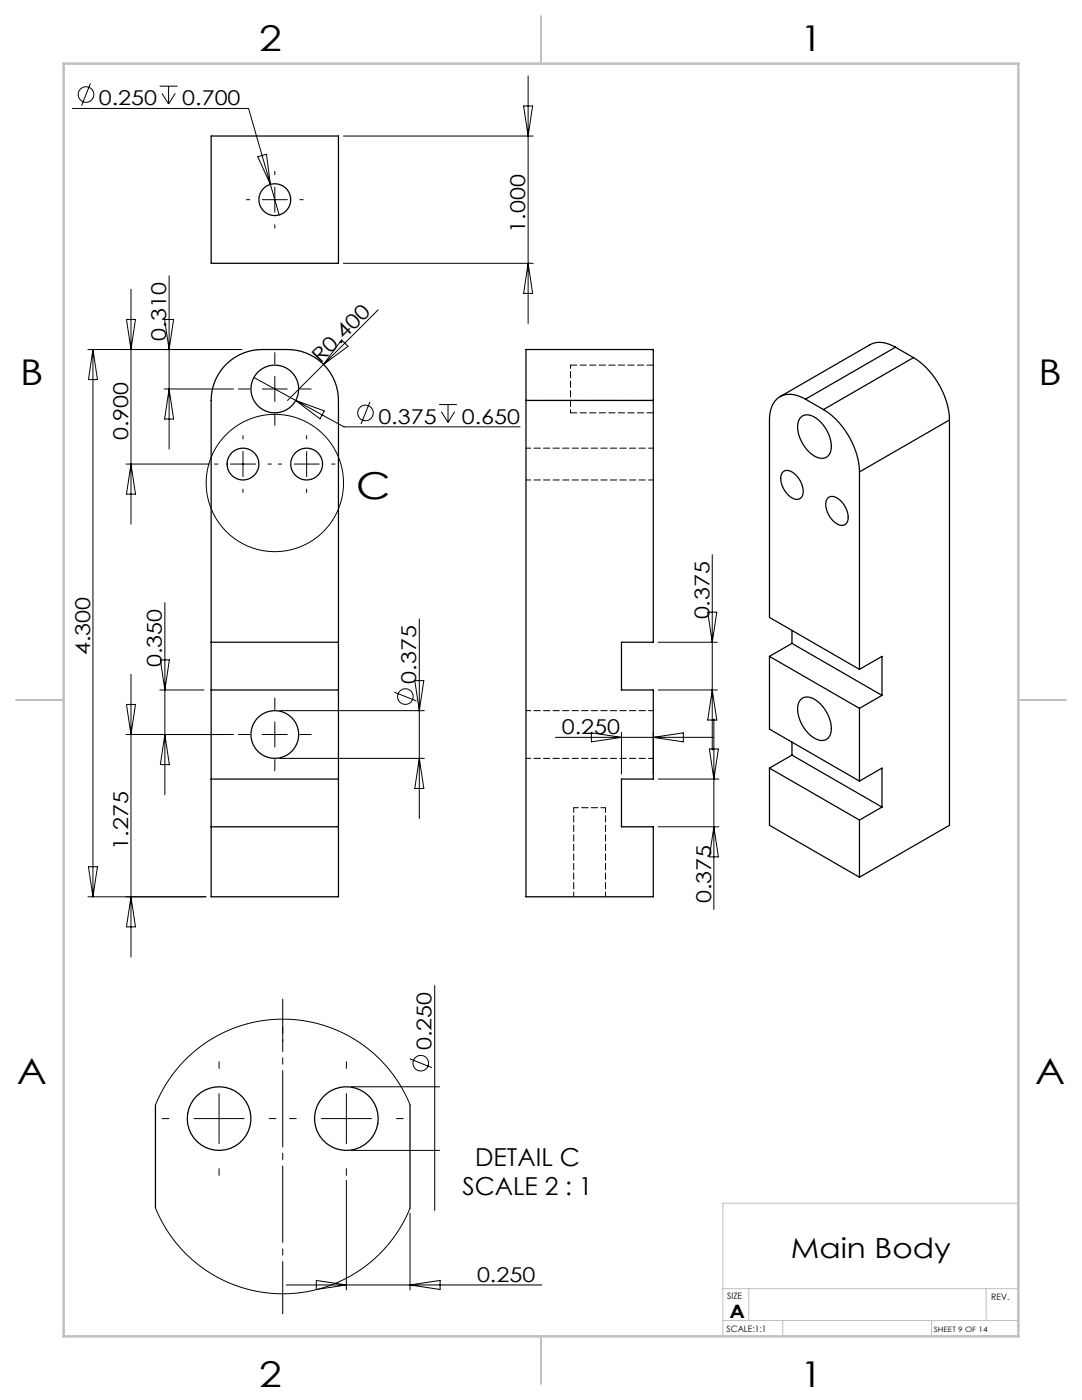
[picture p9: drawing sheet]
<svg xmlns="http://www.w3.org/2000/svg" width="216mm" height="279mm" viewBox="0 0 216 279" stroke-linecap="round" stroke-linejoin="round" font-family="sans-serif">
<g fill="none" stroke="#000" stroke-width=".2">
<path d="M18.1 16.6l-1.8 4.5M31.9 17.2h3.5M32.3 18.6l1.3 2.2M33.6 17.2v3.6M35 18.6l-1.4 2.2M105.4 15.1v49.4M14.5 21.6h35.1l6.1 21.3M51.4 31.3l1.8-.5 .8 6zM52.3 39.8h5M54.8 37.3v5M68.5 27.1h37.9M104.5 21.1h1.8l-.9 6z"/>
<path d="M26.1 57.8v46.8M33.7 55v34.6M68.5 52.5h37.9M105.4 52.5l.9 6h-1.8zM17.5 69.8h30.8M18.5 69.8v109.2M18.5 69.8l.9 6h-1.8zM25.2 63.8h1.8l-.9 6zM32.7 77.6h13.9M32.8 63.8h1.8l-.9 6zM33.7 77.6l.9 6h-1.8zM50.7 75.3l17.9 9.9h35.2"/>
<path d="M52.3 77.6h5M54.8 75.1v5M59 79.9l5.7 2.1-.9 1.6zM68.2 67.9l1.2 1.2-4.8 3.6zM75.5 61.8l-18.1 18.1M25.1 92.6h16.7M26.1 92.6l.9 6h-1.8zM46 92.6h5M48.5 90.1v5M58.7 92.6h5M61.2 90.1v5M73.8 80.2l-1.8 4.4"/>
<path d="M87.6 80.7h3.6M88.1 82.2l1.3 2.1M89.4 80.7v3.6M90.7 82.2l-1.3 2.1M142.1 110.7v39M26.1 134.6v56.4M31.9 137.7h8.8M32 131.7h1.8l-.9 6zM32.9 120.3v38.3M78.7 138.1l4.4 1.8M82.8 135.8h1.8l-.9 6zM83.7 123.5v39.9"/>
<path d="M131.4 137.7h11.7M131.4 128.2h11.7M141.2 122.2h1.8l-.9 6zM142.1 137.7l.9 6h-1.8zM25.1 146.6h21.5M25.2 140.6h1.8l-.9 6zM32.9 146.6l.9 6h-1.8zM52.3 146.6h5M54.8 144.1v5M55.8 151.4h28.9M55.8 141.8h28.9M83.7 151.4l.9 6h-1.8z"/>
<path d="M110.8 147.2h31.6M118 146.3l6 .9-6 .9zM124 146.2v8.3M130.4 146.2v8.3M130.4 147.2l6-.9v1.8zM131.4 155.5h12M141.5 149.5h1.8l-.9 6zM142.4 143.5v38M17.5 179h23.6M17.6 173h1.8l-.9 6zM26.1 179l.9 6h-1.8zM131.4 165h12"/>
<path d="M142.4 165l.9 6h-1.8zM86.7 196.7v44.9M43.7 218.2v10M69.1 218.2v10M70.1 216.9h17.6M81.7 211.3l4.5 1.8M38.7 223.2h10M64.1 223.2h10M69.1 235.6v21.8M70.1 229.6h17.6M81.8 220.5l-1.8-3.6-2.3-3.4-2.9-3-3.1-2.5-3.5-2-3.9-1.4-3.9-.9-4.1-.3-4 .3-4 .9-3.7 1.5-3.5 2-3.1 2.4-2.9 3.1-2.3 3.2-1.8 3.7M31 241.1l1.8 3.5 2.3 3.4 2.8 3 3.2 2.5 3.5 2 3.8 1.5 3.9 .9 4.2 .3 4-.3 4-.9 3.7-1.5 3.6-2 3.1-2.5 2.8-2.9 2.3-3.4 1.8-3.6"/>
<path d="M57.1 256.4h51M63.1 255.5l6 .9-6 .9zM81.8 242.1v15.3M81.8 256.4l6-.9v1.8z"/>
<circle cx="17.2" cy="18.9" r="1.56"/>
<circle cx="54.8" cy="96.4" r="13.7"/>
<circle cx="72.9" cy="82.4" r="1.56"/>
<circle cx="80.9" cy="139" r="1.56"/>
<circle cx="84" cy="212.2" r="1.56"/>
</g>
<path d="M56.4 199.4v62.8" fill="none" stroke="#000" stroke-width=".2" stroke-dasharray="15.2 1.3 1.3 1.3" stroke-dashoffset="4.8"/>
<g fill="none" stroke="#000" stroke-width=".2" stroke-dasharray="15.2 1.3 1.3 1.3">
<path d="M49.8 39.8h-.6M54.8 34.8v-.6M59.8 39.8h.7M54.8 44.8v.7M49.8 77.6h-2.2M54.8 72.6v-2.2M59.8 77.6h2.3M43.5 92.6h-.7M48.5 87.6v-.7M48.5 97.6v.7M53.5 92.6h.7M54.8 82.6v2.3"/>
<path d="M56.2 92.6h-.7M61.2 87.6v-.7M61.2 97.6v.7M66.2 92.6h.7M49.8 146.6h-2.2M54.8 141.6v-2.3M54.8 151.6v2.3M59.8 146.6h2.3M43.7 213.2v-1.3M69.1 213.2v-1.3M33.7 223.2h-1.3M43.7 233.2v1.4"/>
<path d="M53.7 223.2h1.4M59.1 223.2h-1.3M69.1 233.2v1.4M79.1 223.2h1.4"/>
</g>
<path d="M56.4 203.4v4.4" fill="none" stroke="#000" stroke-width=".2" stroke-dasharray="15.2 1.3 1.3 1.3" stroke-dashoffset="14.9"/>
<path d="M144.2 257.2h59M149.4 257.2v6.3M196.8 257.2v6.3M203.2 240.1h-59v26.6M144.2 263.5h59M156.2 263.5v3.2M185.9 263.5v3.2" fill="none" stroke="#c0c0c0" stroke-width=".2"/>
<path d="M107.9 3.2v9.5M3.2 139.7h9.5M203.2 139.7h9.5M107.9 266.7v9.5" fill="none" stroke="#c0c0c0" stroke-width=".25"/>
<path d="M12.7 12.7h190.5v254h-190.5z" fill="none" stroke="#c0c0c0" stroke-width=".5"/>
<g fill="none" stroke="#000" stroke-width=".25">
<path d="M42.1 27.1h25.4v25.4h-25.4zM45.5 72.4a10.2 10.2 0 0 1 6.8-2.6h5.1a10.2 10.2 0 0 1 10.1 10.1v99.1h-25.4v-99.1a10.2 10.2 0 0 1 3.4-7.5zM105 79.9v-10.1h25.4v10.1M105 79.9v99.1h25.4v-14h-6.4v-9.5h6.4v-17.8h-6.4v-9.5h6.4v-48.3M105 79.9h25.4M160.7 79.7a4.7 4.7 0 0 0-5.7 0 5.5 5.5 0 0 0-1.5 4.1v39.4l18 10.4M160.7 79.7l3.6 2M178.7 69.3a5.1 5.1 0 0 0-5.1-.5l-18 10.4M178.7 69.3l-18 10.4M178.7 69.3l3.6 2.1M182.3 71.4a15.9 15.9 0 0 1 7.2 12.4M182.3 71.4l-18 10.3"/>
<path d="M156.2 94.2a1.91 1.91 0 0 1 2.6 .6 4.3 4.3 0 0 1 1.3 4.2 1.43 1.43 0 0 1-2.3 .2 4.3 4.3 0 0 1-1.8-4.8zM159.8 83.2a2.42 2.42 0 0 1 3.2 .3 7.1 7.1 0 0 1 2.8 6.5 1.98 1.98 0 0 1-3.3 1 7.1 7.1 0 0 1-3.2-6.8zM164.3 81.7a15.9 15.9 0 0 1 7.2 12.5M165.1 99.5a1.71 1.71 0 0 1 2.5 .3 4.3 4.3 0 0 1 1.4 4.5 1.56 1.56 0 0 1-2.4-.1 4.5 4.5 0 0 1-1.7-4.4zM171.5 94.2v39.4M189.5 83.8l-18 10.4M189.5 83.8v80.9l-18 10.4M42.1 128.2h25.4M42.1 137.7h25.4M153.5 131v14.5l18 10.4M153.5 131l18 10.4M158 128.4l18 10.4"/>
<path d="M158 125.8v2.6M158 128.4l-4.5 2.6M159.8 139.5a2.42 2.42 0 0 1 3.2 .3 7.1 7.1 0 0 1 2.8 6.5 1.98 1.98 0 0 1-3.3 1 7.1 7.1 0 0 1-3.2-6.7zM171.5 133.6l4.5-2.6v7.8M176 138.8l-4.5 2.6M42.1 155.5h25.4M153.5 153.3v11.4l18 10.4M153.5 153.3l18 10.4M158 148.1v2.6M158 150.7l18 10.4M158 150.7l-4.5 2.6M171.5 141.4v14.5"/>
<path d="M171.5 155.9l4.5-2.6v7.8M42.1 165h25.4M171.5 163.7v11.4M176 161.1l-4.5 2.6M31 220.5v20.6M81.8 220.5v20.6"/>
<circle cx="54.8" cy="39.8" r="3.2"/>
<circle cx="54.8" cy="77.6" r="4.8"/>
<circle cx="48.5" cy="92.6" r="3.2"/>
<circle cx="61.2" cy="92.6" r="3.2"/>
<circle cx="54.8" cy="146.6" r="4.8"/>
<circle cx="43.7" cy="223.2" r="6.3"/>
<circle cx="69.1" cy="223.2" r="6.3"/>
</g>
<path d="M113.8 72.9v9.5" fill="none" stroke="#000" stroke-width=".2" stroke-dasharray="1.3 .6" stroke-dashoffset=".6"/>
<path d="M105 79.9h25.4M105 95.8h25.4M130.4 89.4h-25.4M105 151.4h25.4M130.4 141.8h-25.4M114.5 161.2v17.8M120.8 161.2h-6.3M120.8 179v-17.8" fill="none" stroke="#000" stroke-width=".2" stroke-dasharray="1.3 .6" stroke-dashoffset=".3"/>
<path d="M130.4 72.9h-16.6M113.8 82.4h16.6" fill="none" stroke="#000" stroke-width=".2" stroke-dasharray="1.3 .6"/>
<text font-size="7.4" x="71.1" y="99.5">C</text>
<g font-size="7.1">
<text x="51.7" y="10.1">2</text>
<text x="159.7" y="10.1">1</text>
<text x="4" y="76.7">B</text>
<text x="207.2" y="76.7">B</text>
<text x="3.3" y="216.4">A</text>
<text x="206.5" y="216.4">A</text>
<text x="51.7" y="276.8">2</text>
<text x="159.7" y="276.8">1</text>
</g>
<text font-size="5.5" x="157.8" y="251">Main Body</text>
<g font-size="4.9">
<text x="94.8" y="232.7">DETAIL C</text>
<text x="92.3" y="238.6">SCALE 2 : 1</text>
</g>
<g font-size="4.1">
<text x="19.7" y="21">0.250</text>
<text x="36.4" y="21">0.700</text>
<text x="104.8" y="46.4" transform="rotate(-90 104.8 46.4)">1.000</text>
<text x="33.2" y="68" transform="rotate(-90 33.2 68)">0.310</text>
<text x="63.9" y="72.6" transform="rotate(-45 63.9 72.6)">R0.400</text>
<text x="25.6" y="87.8" transform="rotate(-90 25.6 87.8)">0.900</text>
<text x="75.5" y="84.6">0.375</text>
<text x="92.1" y="84.6">0.650</text>
<text x="141.6" y="123.6" transform="rotate(-90 141.6 123.6)">0.375</text>
<text x="18" y="130.8" transform="rotate(-90 18 130.8)">4.300</text>
<text x="32.3" y="133.2" transform="rotate(-90 32.3 133.2)">0.350</text>
<text x="83" y="136.4" transform="rotate(-90 83 136.4)">0.375</text>
<text x="112.1" y="146.6">0.250</text>
<text x="25.6" y="169.6" transform="rotate(-90 25.6 169.6)">1.275</text>
<text x="141.9" y="180.2" transform="rotate(-90 141.9 180.2)">0.375</text>
<text x="86.1" y="209.6" transform="rotate(-90 86.1 209.6)">0.250</text>
<text x="95.2" y="255.9">0.250</text>
</g>
<text font-size="3.7" x="145.6" y="263.1">A</text>
<g font-size="1.8">
<text x="145.1" y="259.2">SIZE</text>
<text x="197.8" y="259.4">REV.</text>
<text x="145" y="265.8">SCALE:1:1</text>
</g>
<text font-size="1.5" x="186.3" y="265.9">SHEET 9 OF 14</text>
</svg>
